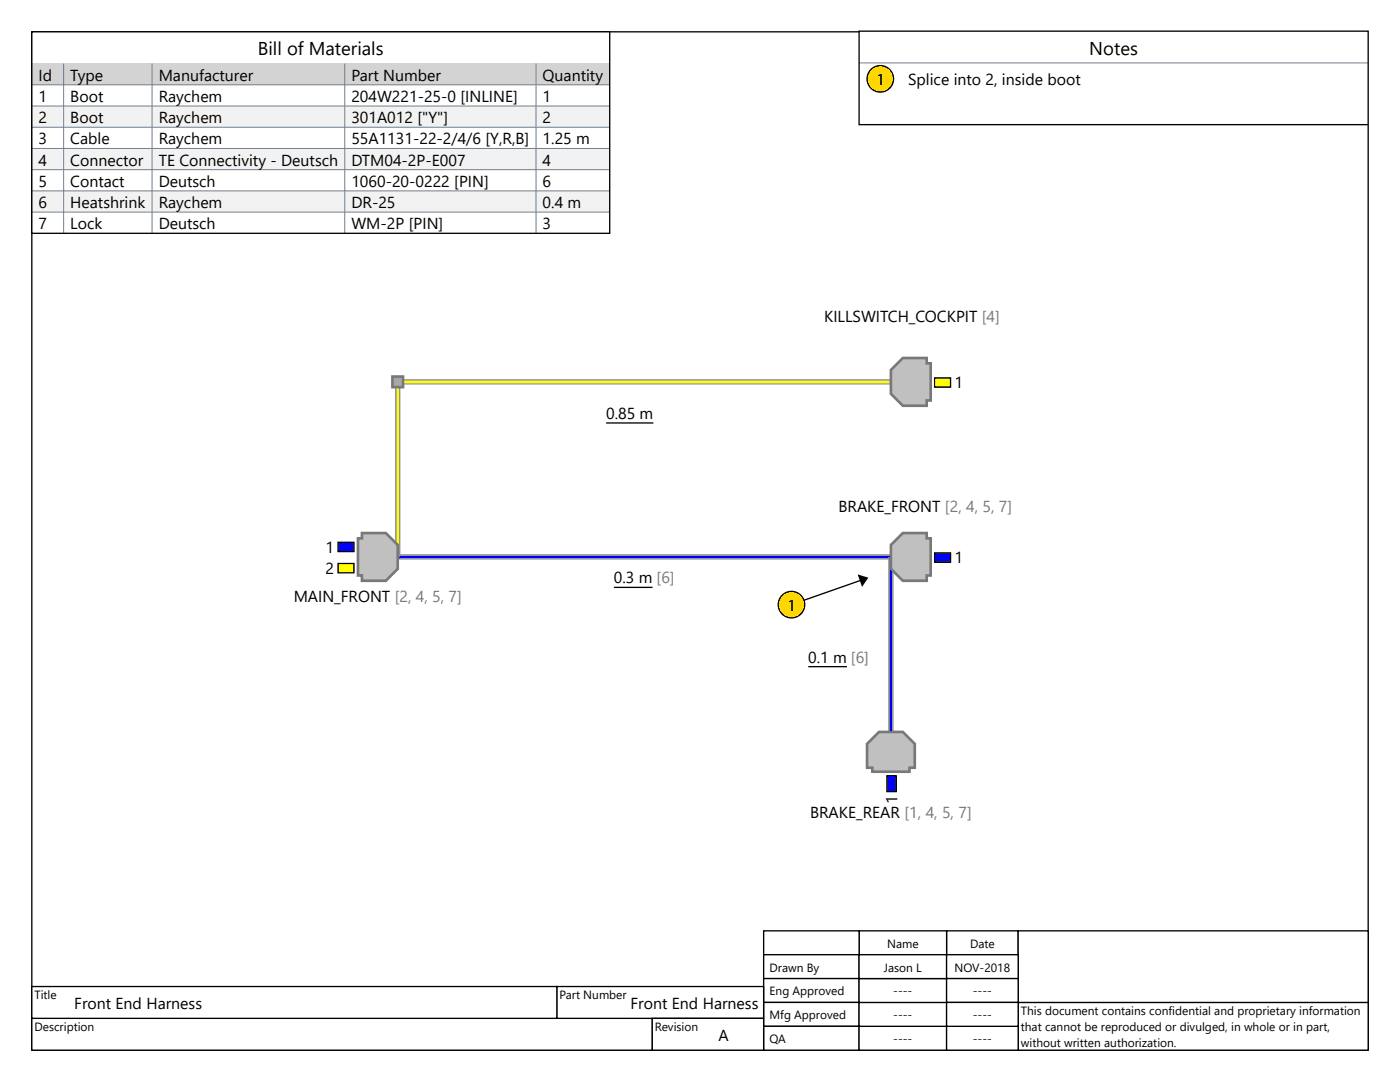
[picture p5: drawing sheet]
<svg xmlns="http://www.w3.org/2000/svg" width="279mm" height="216mm" viewBox="0 0 279 216" stroke-linecap="round" stroke-linejoin="round" font-family="sans-serif">
<path d="M6.4 6.3h266.7v203.2h-266.7z" fill="none" stroke="#000" stroke-width=".26"/>
<path d="M6.4 203.2h123.8v6.3h-123.8z" fill-rule="evenodd" fill="#fff"/>
<path d="M6.4 203.2h123.8v6.3h-123.8z" fill="none" stroke="#000" stroke-width=".26"/>
<path d="M188.9 185.7h14.3v4.8h-14.3z" fill-rule="evenodd" fill="#fff"/>
<path d="M188.9 185.7h14.3v4.8h-14.3z" fill="none" stroke="#000" stroke-width=".26"/>
<path d="M171.5 185.7h17.4v4.8h-17.4z" fill-rule="evenodd" fill="#fff"/>
<path d="M171.5 185.7h17.4v4.8h-17.4z" fill="none" stroke="#000" stroke-width=".26"/>
<path d="M152.4 185.7h19.1v4.8h-19.1z" fill-rule="evenodd" fill="#fff"/>
<path d="M152.4 185.7h19.1v4.8h-19.1z" fill="none" stroke="#000" stroke-width=".26"/>
<path d="M152.4 190.5h19.1v4.8h-19.1z" fill-rule="evenodd" fill="#fff"/>
<path d="M152.4 190.5h19.1v4.8h-19.1z" fill="none" stroke="#000" stroke-width=".26"/>
<path d="M152.4 195.3h19.1v4.7h-19.1z" fill-rule="evenodd" fill="#fff"/>
<path d="M152.4 195.3h19.1v4.7h-19.1z" fill="none" stroke="#000" stroke-width=".26"/>
<path d="M152.4 200h19.1v4.8h-19.1z" fill-rule="evenodd" fill="#fff"/>
<path d="M152.4 200h19.1v4.8h-19.1z" fill="none" stroke="#000" stroke-width=".26"/>
<path d="M152.4 204.8h19.1v4.7h-19.1z" fill-rule="evenodd" fill="#fff"/>
<path d="M152.4 204.8h19.1v4.7h-19.1z" fill="none" stroke="#000" stroke-width=".26"/>
<path d="M203.2 200h69.9v9.5h-69.9z" fill-rule="evenodd" fill="#fff"/>
<path d="M203.2 200h69.9v9.5h-69.9z" fill="none" stroke="#000" stroke-width=".26"/>
<path d="M111.1 196.8h41.3v6.4h-41.3z" fill-rule="evenodd" fill="#fff"/>
<path d="M111.1 196.8h41.3v6.4h-41.3z" fill="none" stroke="#000" stroke-width=".26"/>
<path d="M130.2 203.2h22.2v6.3h-22.2z" fill-rule="evenodd" fill="#fff"/>
<path d="M130.2 203.2h22.2v6.3h-22.2z" fill="none" stroke="#000" stroke-width=".26"/>
<path d="M6.4 196.8h104.7v6.4h-104.7z" fill-rule="evenodd" fill="#fff"/>
<path d="M6.4 196.8h104.7v6.4h-104.7z" fill="none" stroke="#000" stroke-width=".26"/>
<path d="M203.2 185.7h69.9v14.3h-69.9z" fill-rule="evenodd" fill="#fff"/>
<path d="M203.2 185.7h69.9v14.3h-69.9z" fill="none" stroke="#000" stroke-width=".26"/>
<path d="M171.5 204.8h17.4v4.7h-17.4z" fill-rule="evenodd" fill="#fff"/>
<path d="M171.5 204.8h17.4v4.7h-17.4z" fill="none" stroke="#000" stroke-width=".26"/>
<path d="M171.5 200h17.4v4.8h-17.4z" fill-rule="evenodd" fill="#fff"/>
<path d="M171.5 200h17.4v4.8h-17.4z" fill="none" stroke="#000" stroke-width=".26"/>
<path d="M171.5 195.3h17.4v4.7h-17.4z" fill-rule="evenodd" fill="#fff"/>
<path d="M171.5 195.3h17.4v4.7h-17.4z" fill="none" stroke="#000" stroke-width=".26"/>
<path d="M171.5 190.5h17.4v4.8h-17.4z" fill-rule="evenodd" fill="#fff"/>
<path d="M171.5 190.5h17.4v4.8h-17.4z" fill="none" stroke="#000" stroke-width=".26"/>
<path d="M188.9 190.5h14.3v4.8h-14.3z" fill-rule="evenodd" fill="#fff"/>
<path d="M188.9 190.5h14.3v4.8h-14.3z" fill="none" stroke="#000" stroke-width=".26"/>
<path d="M188.9 195.3h14.3v4.7h-14.3z" fill-rule="evenodd" fill="#fff"/>
<path d="M188.9 195.3h14.3v4.7h-14.3z" fill="none" stroke="#000" stroke-width=".26"/>
<path d="M188.9 204.8h14.3v4.7h-14.3z" fill-rule="evenodd" fill="#fff"/>
<path d="M188.9 204.8h14.3v4.7h-14.3z" fill="none" stroke="#000" stroke-width=".26"/>
<path d="M188.9 200h14.3v4.8h-14.3z" fill-rule="evenodd" fill="#fff"/>
<path d="M188.9 200h14.3v4.8h-14.3z" fill="none" stroke="#000" stroke-width=".26"/>
<path d="M6.4 6.3h115.3v40.3h-115.3z" fill-rule="evenodd" fill="#fff"/>
<path d="M6.4 12.7h115.3" fill="none" stroke="#708090" stroke-width=".2"/>
<path d="M6.4 12.7h115.3v4.2h-115.3z" fill-rule="evenodd" fill="#d3d3d3"/>
<path d="M6.4 16.9h115.3" fill="none" stroke="#708090" stroke-width=".2"/>
<path d="M6.4 21.2h115.3v4.2h-115.3z" fill-rule="evenodd" fill="#f2f2f2"/>
<path d="M6.4 21.2h115.3M6.4 25.4h115.3" fill="none" stroke="#708090" stroke-width=".2"/>
<path d="M6.4 29.6h115.3v4.3h-115.3z" fill-rule="evenodd" fill="#f2f2f2"/>
<path d="M6.4 29.6h115.3M6.4 33.9h115.3" fill="none" stroke="#708090" stroke-width=".2"/>
<path d="M6.4 38.1h115.3v4.2h-115.3z" fill-rule="evenodd" fill="#f2f2f2"/>
<path d="M12.7 12.7v33.9M30.3 12.7v33.9M68.8 12.7v33.9M107 12.7v33.9M6.4 38.1h115.3M6.4 42.3h115.3" fill="none" stroke="#708090" stroke-width=".2"/>
<path d="M6.4 6.3h115.3v40.3h-115.3z" fill="none" stroke="#000" stroke-width=".26"/>
<path d="M171.5 6.2h101.6v18.7h-101.6z" fill-rule="evenodd" fill="#fff"/>
<path d="M171.5 12.6h101.6" fill="none" stroke="#708090" stroke-width=".2"/>
<circle cx="175.7" cy="15.7" r="2.65" fill="#ffd700"/>
<g fill="none" stroke="#000" stroke-width=".26">
<path d="M171.5 6.2h101.6v18.7h-101.6z"/>
<circle cx="175.7" cy="15.7" r="2.65"/>
</g>
<path d="M79 76.2v34.9M79.4 76.6h98.4M79.4 75.8h98.4M79.8 76.2v34.9M79.4 111.5h98.4M79.4 110.7h98.4" fill="none" stroke="#8c8c8c" stroke-width=".26"/>
<path d="M79.4 111.1h98.4" fill="none" stroke="#00f" stroke-width=".53"/>
<path d="M177.8 76.2h-98.4v34.9" fill="none" stroke="#ff0" stroke-width=".53"/>
<path d="M78.3 75.1h2.1v2.2h-2.1z" fill-rule="evenodd" fill="#a9a9a9"/>
<path d="M78.3 75.1h2.1v2.2h-2.1z" fill="none" stroke="#787878" stroke-width=".53"/>
<path d="M177.4 111.1v34.9M178.2 111.1v34.9" fill="none" stroke="#8c8c8c" stroke-width=".26"/>
<path d="M177.8 111.1v34.9" fill="none" stroke="#00f" stroke-width=".53"/>
<path d="M72.2 106.4h4.8l2.4 2.3v4.8l-2.4 2.4h-4.8v-1.1h-.8v-7.4h.8z" fill-rule="evenodd" fill="#c0c0c0"/>
<path d="M72.2 106.4h4.8l2.4 2.3v4.8l-2.4 2.4h-4.8v-1.1h-.8v-7.4h.8z" fill="none" stroke="#787878" stroke-width=".53"/>
<path d="M67.5 108.2h3.1v1.9h-3.1z" fill-rule="evenodd" fill="#00f"/>
<path d="M67.5 108.2h3.1v1.9h-3.1z" fill="none" stroke="#000" stroke-width=".26"/>
<path d="M67.5 112.4h3.1v1.9h-3.1z" fill-rule="evenodd" fill="#ff0"/>
<path d="M67.5 112.4h3.1v1.9h-3.1z" fill="none" stroke="#000" stroke-width=".26"/>
<path d="M180.2 106.4h4.7v1h.8v7.4h-.8v1.1h-4.7l-2.4-2.4v-4.8z" fill-rule="evenodd" fill="#c0c0c0"/>
<path d="M180.2 106.4h4.7v1h.8v7.4h-.8v1.1h-4.7l-2.4-2.4v-4.8z" fill="none" stroke="#787878" stroke-width=".53"/>
<path d="M186.5 110.3h3.2v1.9h-3.2z" fill-rule="evenodd" fill="#00f"/>
<path d="M186.5 110.3h3.2v1.9h-3.2z" fill="none" stroke="#000" stroke-width=".26"/>
<path d="M173 148.4l2.4-2.4h4.8l2.4 2.4v4.8h-1.1v.8h-7.4v-.8h-1.1z" fill-rule="evenodd" fill="#c0c0c0"/>
<path d="M173 148.4l2.4-2.4h4.8l2.4 2.4v4.8h-1.1v.8h-7.4v-.8h-1.1z" fill="none" stroke="#787878" stroke-width=".53"/>
<path d="M177 154.8h1.9v3.2h-1.9z" fill-rule="evenodd" fill="#00f"/>
<path d="M177 154.8h1.9v3.2h-1.9z" fill="none" stroke="#000" stroke-width=".26"/>
<path d="M180.2 71.4h4.7v1.1h.8v7.4h-.8v1.1h-4.7l-2.4-2.4v-4.8z" fill-rule="evenodd" fill="#c0c0c0"/>
<path d="M180.2 71.4h4.7v1.1h.8v7.4h-.8v1.1h-4.7l-2.4-2.4v-4.8z" fill="none" stroke="#787878" stroke-width=".53"/>
<path d="M186.5 75.4h3.2v1.9h-3.2z" fill-rule="evenodd" fill="#ff0"/>
<path d="M186.5 75.4h3.2v1.9h-3.2zM121 84.4h9.4M122.5 117.2h7.7M173 115.4l-15 5.2M161.3 133h7.7" fill="none" stroke="#000" stroke-width=".26"/>
<circle cx="158" cy="120.7" r="2.65" fill="#ffd700"/>
<circle cx="158" cy="120.7" r="2.65" fill="none" stroke="#000" stroke-width=".26"/>
<path d="M171.2 114.6l2.1 .7-1.3 1.8z" fill="#000"/>
<g font-size="3.7">
<text x="51.5" y="11.1">Bill of Materials</text>
<text x="217.4" y="10.9">Notes</text>
</g>
<g font-size="3.2">
<text x="7.7" y="16.1">Id</text>
<text x="14" y="16.1">Type</text>
<text x="31.7" y="16.1">Manufacturer</text>
<text x="70.1" y="16.1">Part Number</text>
<text x="108.3" y="16.1">Quantity</text>
<text x="174.8" y="17">1</text>
<text x="181.2" y="17">Splice into 2, inside boot</text>
<text x="7.7" y="20.3">1</text>
<text x="14" y="20.3">Boot</text>
<text x="31.7" y="20.3">Raychem</text>
<text x="70.1" y="20.3">204W221-25-0 [INLINE]</text>
<text x="108.3" y="20.3">1</text>
<text x="7.7" y="24.6">2</text>
<text x="7.7" y="28.8">3</text>
<text x="14" y="24.6">Boot</text>
<text x="14" y="28.8">Cable</text>
<text x="31.7" y="24.6">Raychem</text>
<text x="31.7" y="28.8">Raychem</text>
<text x="70.1" y="24.6">301A012 [&quot;Y&quot;]</text>
<text x="70.1" y="28.8">55A1131-22-2/4/6 [Y,R,B]</text>
<text x="108.3" y="28.8">1.25 m</text>
<text x="108.3" y="24.6">2</text>
<text x="7.7" y="33">4</text>
<text x="14" y="33">Connector</text>
<text x="31.7" y="33">TE Connectivity - Deutsch</text>
<text x="70.1" y="33">DTM04-2P-E007</text>
<text x="108.3" y="33">4</text>
<text x="7.7" y="37.3">5</text>
<text x="7.7" y="41.5">6</text>
<text x="14" y="37.3">Contact</text>
<text x="14" y="41.5">Heatshrink</text>
<text x="31.7" y="37.3">Deutsch</text>
<text x="31.7" y="41.5">Raychem</text>
<text x="70.1" y="37.3">1060-20-0222 [PIN]</text>
<text x="70.1" y="41.5">DR-25</text>
<text x="108.3" y="37.3">6</text>
<text x="108.3" y="41.5">0.4 m</text>
<text x="7.7" y="45.7">7</text>
<text x="14" y="45.7">Lock</text>
<text x="31.7" y="45.7">Deutsch</text>
<text x="70.1" y="45.7">WM-2P [PIN]</text>
<text x="108.3" y="45.7">3</text>
<text x="164.5" y="64.3">KILLSWITCH_COCKPIT [4]</text>
<text x="190.5" y="77.5">1</text>
<text x="121" y="83.6">0.85 m</text>
<text x="167.3" y="102.1">BRAKE_FRONT [2, 4, 5, 7]</text>
<text x="65" y="110.3">1</text>
<text x="190.5" y="112.4">1</text>
<text x="65" y="114.6">2</text>
<text x="122.5" y="116.4">0.3 m [6]</text>
<text x="58.6" y="120.1">MAIN_FRONT [2, 4, 5, 7]</text>
<text x="157.1" y="122">1</text>
<text x="161.3" y="132.2">0.1 m [6]</text>
<text x="179.1" y="160.5" transform="rotate(-90 179.1 160.5)">1</text>
<text x="161.7" y="163.2">BRAKE_REAR [1, 4, 5, 7]</text>
<text x="14.8" y="201.3">Front End Harness</text>
<text x="125.8" y="201.3">Front End Harness</text>
<text x="143.4" y="207.7">A</text>
</g>
<g font-size="2.4">
<text x="177" y="189.1">Name</text>
<text x="193.6" y="189.1">Date</text>
<text x="153.6" y="193.9">Drawn By</text>
<text x="176.4" y="193.9">Jason L</text>
<text x="190.5" y="193.9">NOV-2018</text>
<text x="6.9" y="199.4">Title</text>
<text x="111.7" y="199.4">Part Number</text>
<text x="153.6" y="198.6">Eng Approved</text>
<text x="153.6" y="203.4">Mfg Approved</text>
<text x="178.3" y="203.4">----</text>
<text x="178.3" y="198.6">----</text>
<text x="194.2" y="198.6">----</text>
<text x="194.2" y="203.4">----</text>
<text x="203.7" y="202.6">This document contains confidential and proprietary information</text>
<text x="6.9" y="205.8">Description</text>
<text x="130.7" y="205.8">Revision</text>
<text x="153.6" y="208.2">QA</text>
<text x="178.3" y="208.2">----</text>
<text x="194.2" y="208.2">----</text>
<text x="203.7" y="205.8">that cannot be reproduced or divulged, in whole or in part,</text>
<text x="203.7" y="208.9">without written authorization.</text>
</g>
</svg>
